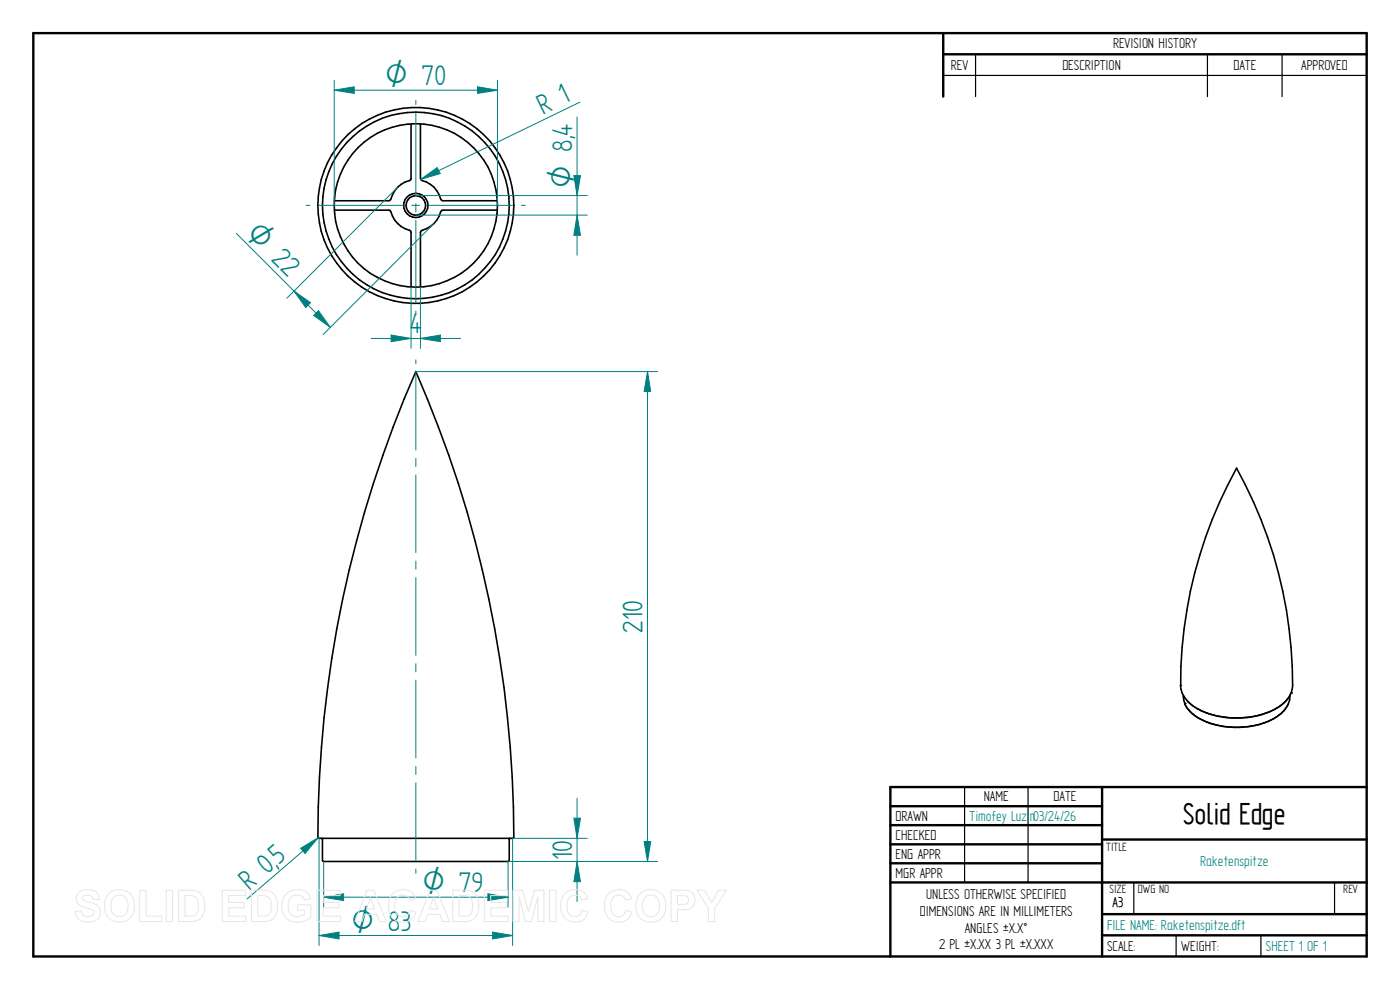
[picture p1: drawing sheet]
<svg xmlns="http://www.w3.org/2000/svg" width="297mm" height="210mm" viewBox="0 0 297 210" stroke-linecap="round" stroke-linejoin="round" font-family="sans-serif">
<g fill="none" stroke="#000" stroke-width=".51">
<path d="M7.1 7h282.8v195.9h-282.8zM200.1 7v13.5M200.1 11.5h89.8M188.9 171h44.9M188.9 175h44.9M188.9 179.1h44.9M233.8 167v35.9M233.8 178.1h56.1M289.9 167h-101v35.9M188.9 183.1h44.9M188.9 187.2h101M233.8 193.9h56.1"/>
<path d="M233.8 198.4h56.1"/>
</g>
<path d="M200.1 16h89.8M207 11.5v9M256.2 11.5v9M272 11.5v9M204.6 167v20.2M218.1 167v20.2M240.5 187.3v6.6M249.5 198.4v4.5M267.5 198.4v4.5M283.1 187.3v6.6" fill="none" stroke="#000" stroke-width=".25"/>
<g fill="none" stroke="#000" stroke-width=".34">
<path d="M87.2 26.3l-.1 11.8a6.1 6.1 0 0 0-4.3 4.4l-11.9 .1M89.2 26.3v11.5l.1 .3a6 6 0 0 1 4.2 4.1l.2 .3 .3 .1h11.5M70.9 44.6l11.9 .1a6.3 6.3 0 0 0 4.3 4.3l.1 11.9M105.5 44.6l-11.8 .1a7.1 7.1 0 0 1-2.4 3.3l-1.7 .9-.4 .4v11.6M88.2 78.8a244.8 244.8 0 0 1 20.7 99h-41.4a243.7 243.7 0 0 1 20.7-99zM250.4 145.4l.4 1.6M250.5 145.4a93.9 93.9 0 0 1 11.8-46.1 93.4 93.4 0 0 1 11.9 46.9l-.3 .7M250.8 147a9.1 9.1 0 0 0 4.8 4.1l.9 .3a17.7 17.7 0 0 0 4.8 .9h2.1a15.4 15.4 0 0 0 8.3-2.6l1.6-1.5 .6-1.2M251 147.5l.3 1.7M273.6 147.5a5.7 5.7 0 0 1-3.3 4.9l-1.3 .7a17.7 17.7 0 0 1-5.9 1.2h-1.4a17 17 0 0 1-6.2-1.3l-1.5-.8-1.2-.9-1-1.1-.5-.9M68.2 177.8l.2 .3v4.4l.3 .3h39.1l.2-.3v-4.4l.2-.3"/>
<circle cx="88.2" cy="43.6" r="20.8"/>
<circle cx="88.2" cy="43.6" r="17.3"/>
<circle cx="88.2" cy="43.6" r="2.08"/>
<circle cx="88.2" cy="43.6" r="2.58"/>
<circle cx="88.2" cy="43.6" r="19.8"/>
</g>
<path d="M252.2 150.6a13.6 13.6 0 0 0 10.1 3.7 15 15 0 0 0 9.4-2.9l.8-.8M273.1 148.3a13.6 13.6 0 0 1-10 3.9 15.9 15.9 0 0 1-10.7-3l-.8-.8" fill="none" stroke="#000" stroke-width=".21"/>
<g fill="#000">
<circle cx="250.4" cy="145.4" r=".17"/>
<circle cx="251.3" cy="149.2" r=".17"/>
<circle cx="273.9" cy="147" r=".17"/>
</g>
<path d="M88.2 78.8h51.3M137.4 78.8l.6 4.3h-1.3zM107.8 182.8h31.7" fill="none" stroke="#008080" stroke-width=".21"/>
<path d="M137.4 78.8l.6 4.3h-1.3z" fill="#008080"/>
<path d="M136.7 178.5h1.3l-.6 4.3z" fill="none" stroke="#008080" stroke-width=".21"/>
<path d="M136.7 178.5h1.3l-.6 4.3z" fill="#008080"/>
<path d="M137.4 78.8v104M108.8 177.8h15.8M107.8 182.8h16.8M122.4 182.8l.7 4.2h-1.3z" fill="none" stroke="#008080" stroke-width=".21"/>
<path d="M122.4 182.8l.7 4.2h-1.3z" fill="#008080"/>
<path d="M121.8 173.6h1.3l-.7 4.2z" fill="none" stroke="#008080" stroke-width=".21"/>
<path d="M121.8 173.6h1.3l-.7 4.2z" fill="#008080"/>
<path d="M88.2 45.6h36.4M88.2 41.5h36.4M122.4 45.6l.7 4.3h-1.3zM122.4 169.3v22" fill="none" stroke="#008080" stroke-width=".21"/>
<path d="M122.4 45.6l.7 4.3h-1.3z" fill="#008080"/>
<path d="M121.8 37.3h1.3l-.7 4.2z" fill="none" stroke="#008080" stroke-width=".21"/>
<path d="M121.8 37.3h1.3l-.7 4.2z" fill="#008080"/>
<path d="M84.4 39.7l-23.5 23.5M122.4 24.8v29.3M92.1 47.4l-23.5 23.6M62.4 61.7l3.5 2.5-1 1z" fill="none" stroke="#008080" stroke-width=".21"/>
<path d="M62.4 61.7l3.5 2.5-1 1z" fill="#008080"/>
<path d="M67.6 65.9l2.5 3.5-3.6-2.5z" fill="none" stroke="#008080" stroke-width=".21"/>
<path d="M67.6 65.9l2.5 3.5-3.6-2.5z" fill="#008080"/>
<path d="M70.9 17v26.6M101.3 18.4l4.2 .7-4.2 .7zM105.5 17v26.6M50.2 49.5l19.9 19.9" fill="none" stroke="#008080" stroke-width=".21"/>
<path d="M101.3 18.4l4.2 .7-4.2 .7z" fill="#008080"/>
<path d="M70.9 19.1l4.2-.7v1.4z" fill="none" stroke="#008080" stroke-width=".21"/>
<path d="M70.9 19.1l4.2-.7v1.4z" fill="#008080"/>
<path d="M70.9 19.1h34.6M68.7 182.8v9.6M103.5 189.6l4.3 .7-4.3 .8zM107.8 182.8v9.6" fill="none" stroke="#008080" stroke-width=".21"/>
<path d="M103.5 189.6l4.3 .7-4.3 .8z" fill="#008080"/>
<path d="M68.7 190.3l4.2-.7v1.5z" fill="none" stroke="#008080" stroke-width=".21"/>
<path d="M68.7 190.3l4.2-.7v1.5z" fill="#008080"/>
<path d="M67.7 177.8v22.8M108.8 177.8v22.8M68.7 190.3h39.1M104.5 197.7l4.3 .8-4.3 .7z" fill="none" stroke="#008080" stroke-width=".21"/>
<path d="M104.5 197.7l4.3 .8-4.3 .7z" fill="#008080"/>
<path d="M67.7 198.5l4.2-.8v1.5z" fill="none" stroke="#008080" stroke-width=".21"/>
<path d="M67.7 198.5l4.2-.8v1.5z" fill="#008080"/>
<path d="M83 71.1l4.2 .7-4.2 .7zM87.2 60.9v13M89.2 60.9v13M67.7 198.5h41.1" fill="none" stroke="#008080" stroke-width=".21"/>
<path d="M83 71.1l4.2 .7-4.2 .7z" fill="#008080"/>
<path d="M89.2 71.8l4.2-.7v1.4z" fill="none" stroke="#008080" stroke-width=".21"/>
<path d="M89.2 71.8l4.2-.7v1.4z" fill="#008080"/>
<g fill="none" stroke="#008080" stroke-width=".21">
<path d="M88.2 21.3v.9M88.2 24v17.4M64.9 43.6h.9M67.6 43.6h18M87.3 43.6h1.7M88.2 43.2v1.8M88.2 46.7v17.5M90.8 43.6h18M110.6 43.6h.9M78.7 71.8h19M88.2 66v.8M88.2 76.3v.9"/>
<path d="M88.2 79v16.5M88.2 97.2v1.8M88.2 100.8v16.4M88.2 119v1.7M88.2 122.5v16.5M88.2 140.8v1.7M88.2 144.3v16.5M63.8 180l3.7-2.3-2.8 3.4zM67.7 177.6l-15.3 13.1M88.2 162.6v1.7M88.2 166.1v16.5M88.2 184.4v.9"/>
</g>
<path d="M63.8 180l3.7-2.3-2.8 3.4z" fill="#008080"/>
<path d="M89.2 38.1l3.6-2.5 .6 1.2zM123 21.7l-33.8 16.4" fill="none" stroke="#008080" stroke-width=".21"/>
<path d="M89.2 38.1l3.6-2.5 .6 1.2z" fill="#008080"/>
<g fill="none" stroke="#e6e6e6" stroke-width=".21">
<path d="M16.6 189.4a3.1 3.1 0 0 1 4.1 .2l.4 1.2h-1.3a1.26 1.26 0 0 0-1.1-.9 1.26 1.26 0 0 0-1.3 .6l.2 .4 .8 .4a3.8 3.8 0 0 1 2.6 1.2 2.14 2.14 0 0 1-.2 2.3 2.14 2.14 0 0 1-2.2 .8 2.4 2.4 0 0 1-2.7-2.3l1.3-.1a1.43 1.43 0 0 0 1.2 1.3 1.43 1.43 0 0 0 1.5-.9 1.27 1.27 0 0 0-1.3-.9 2.44 2.44 0 0 1-2.4-2.1l.1-.7zM23.1 189.6a3.3 3.3 0 0 1 3.9-.5 3.3 3.3 0 0 1 1.5 3.6 3.2 3.2 0 0 1-3.7 2.9 3.2 3.2 0 0 1-2.6-3.9l.3-1.2zM24 190.4a1.85 1.85 0 0 1 2.3-.3 1.85 1.85 0 0 1 .9 2.1 1.85 1.85 0 0 1-.9 2 1.85 1.85 0 0 1-2.2-.3 3.2 3.2 0 0 1-.1-3.5zM29.6 188.9h1.4v5.5h3.3v1.1h-4.7zM35.3 188.8h1.3v6.7h-1.3zM37.9 188.8h2.4a2.84 2.84 0 0 1 3.1 3.4 2.79 2.79 0 0 1-3 3.3h-2.5zM39.2 190a2.79 2.79 0 0 1 2.5 .5 3.4 3.4 0 0 1-.3 3.6l-.5 .2-1.7 .1zM47.2 188.8h4.9v1.2h-3.6v1.4h3.3v1.2h-3.3v1.8h3.7v1.1h-5zM53.3 188.8h2.5a2.84 2.84 0 0 1 3.1 3.4 2.79 2.79 0 0 1-3 3.3h-2.6zM54.7 190a2.79 2.79 0 0 1 2.5 .5 3.4 3.4 0 0 1-.3 3.6l-.6 .2-1.6 .1zM60.6 189.7a3.4 3.4 0 0 1 5 .2l.3 .8-1.3 .2a1.82 1.82 0 0 0-2.3-.9 1.82 1.82 0 0 0-1.2 2.1 2.05 2.05 0 0 0 1.1 2.2 2.05 2.05 0 0 0 2.4-.4v-.8h-1.5v-1.2h2.9v2.7a3.9 3.9 0 0 1-5.6-.3 4 4 0 0 1 .2-4.6zM67.2 188.8h4.9v1.2h-3.5v1.4h3.3v1.2h-3.3v1.8h3.7v1.1h-5.1z"/>
<path d="M77.8 188.8h1.5l2.7 6.7h-1.5l-.6-1.5h-2.6l-.5 1.5h-1.5zM78.6 190.4l.9 2.4h-1.8zM83.3 189.6a2.88 2.88 0 0 1 4.9 1.1l-1.3 .3a1.6 1.6 0 0 0-1.9-1.1 1.6 1.6 0 0 0-1.2 1.8 2.26 2.26 0 0 0 1.3 2.7 1.52 1.52 0 0 0 1.9-1.3l1.2 .4a2.98 2.98 0 0 1-3.5 2.1 2.98 2.98 0 0 1-2.3-3.4l.2-1.4zM91.2 188.8h1.5l2.6 6.7h-1.4l-.6-1.5h-2.6l-.6 1.5h-1.4zM92 190.4l.9 2.4h-1.8zM96.1 188.8h2.4a2.84 2.84 0 0 1 3.1 3.4 2.79 2.79 0 0 1-3 3.3h-2.5zM97.4 190a2.79 2.79 0 0 1 2.5 .5 3.4 3.4 0 0 1-.3 3.6l-.6 .2-1.6 .1zM102.7 188.8h5v1.2h-3.6v1.4h3.3v1.2h-3.3v1.8h3.7v1.1h-5.1zM108.8 188.8h2.1l1.2 4.6 1.3-4.6h2v6.7h-1.3v-5.2l-1.4 5.2h-1.2l-1.4-5.2v5.2h-1.3zM116.6 188.8h1.3v6.7h-1.3zM119.8 189.6a2.88 2.88 0 0 1 4.9 1.1l-1.3 .3a1.6 1.6 0 0 0-1.8-1.1 1.6 1.6 0 0 0-1.3 1.8 2.26 2.26 0 0 0 1.3 2.7 1.52 1.52 0 0 0 1.9-1.3l1.3 .4a2.98 2.98 0 0 1-3.5 2.1 2.98 2.98 0 0 1-2.3-3.4l.2-1.4zM129.1 189.6a2.88 2.88 0 0 1 4.9 1.1l-1.3 .3a1.6 1.6 0 0 0-1.9-1.1 1.6 1.6 0 0 0-1.2 1.8 2.26 2.26 0 0 0 1.3 2.7 1.52 1.52 0 0 0 1.9-1.3l1.2 .4a2.98 2.98 0 0 1-3.5 2.1 2.98 2.98 0 0 1-2.3-3.4l.2-1.4z"/>
<path d="M135.8 189.6a3.3 3.3 0 0 1 3.9-.5 3.3 3.3 0 0 1 1.5 3.6 3.2 3.2 0 0 1-3.6 2.9 3.2 3.2 0 0 1-2.7-3.9l.3-1.2zM136.8 190.4a1.85 1.85 0 0 1 2.2-.3 1.85 1.85 0 0 1 .9 2.1 1.85 1.85 0 0 1-.9 2 1.85 1.85 0 0 1-2.2-.3 3.2 3.2 0 0 1 0-3.5zM142.4 188.8h2.1a2.48 2.48 0 0 1 2.7 1.1 2.12 2.12 0 0 1-.1 2.2 2.12 2.12 0 0 1-2.1 .9h-1.3v2.5h-1.3zM143.7 190h.7a1.26 1.26 0 0 1 1.7 .9 1.17 1.17 0 0 1-1.6 1h-.8zM147.8 188.8h1.6l1.6 2.7 1.5-2.7h1.6l-2.5 3.9v2.8h-1.3v-2.8z"/>
</g>
<text font-size="7.1" x="251" y="174.8">Solid Edge</text>
<g font-size="6.8" fill="#008080">
<text x="115.1" y="24.3" transform="rotate(-26 115.1 24.3)">R 1</text>
<text x="87" y="70.7">4</text>
<text x="136.3" y="134.2" transform="rotate(-90 136.3 134.2)">210</text>
<text x="59.2" y="183.5" transform="rotate(-41 59.2 183.5)">5</text>
<text x="121.4" y="182.4" transform="rotate(-90 121.4 182.4)">10</text>
<text x="52.8" y="188.9" transform="rotate(-41 52.8 188.9)">R 0,</text>
<text x="97.3" y="189.3">79</text>
</g>
<g font-size="6.6" fill="#008080">
<text x="81.7" y="18.1">O 70</text>
<text x="121.4" y="40" transform="rotate(-90 121.4 40)">O 8,4</text>
<text x="51.9" y="49.8" transform="rotate(45 51.9 49.8)">O 22</text>
<text x="89.7" y="189.3">O</text>
<text x="74.6" y="197.4">O 83</text>
</g>
<g font-size="3.4">
<text x="236.1" y="10.3">REVISION HISTORY</text>
<text x="201.7" y="14.8">REV</text>
<text x="225.4" y="14.8">DESCRIPTION</text>
<text x="261.7" y="14.8">DATE</text>
<text x="276" y="14.8">APPROVED</text>
<text x="208.7" y="170">NAME</text>
<text x="223.5" y="170">DATE</text>
<text x="190" y="174.1">DRAWN</text>
<text x="190" y="178.1">CHECKED</text>
<text x="190" y="182.2">ENG APPR</text>
<text x="190" y="186.2">MGR APPR</text>
<text x="196.5" y="190.8">UNLESS OTHERWISE SPECIFIED</text>
<text x="195.1" y="194.3">DIMENSIONS ARE IN MILLIMETERS</text>
<text x="204.7" y="197.8">ANGLES ±X.X°</text>
<text x="236" y="192.5">A3</text>
<text x="199.2" y="201.4">2 PL ±X.XX 3 PL ±X.XXX</text>
<text x="234.9" y="201.7">SCALE:</text>
<text x="250.6" y="201.7">WEIGHT:</text>
</g>
<g font-size="3.4" fill="#008080">
<text x="205.7" y="174.1">Timofey Luzin03/24/26</text>
<text x="254.6" y="183.7">Raketenspitze</text>
<text x="234.9" y="197.2">FILE NAME: Raketenspitze.dft</text>
<text x="268.6" y="201.7">SHEET 1 OF 1</text>
</g>
<g font-size="2.9">
<text x="234.7" y="180.4">TITLE</text>
<text x="235.4" y="189.5">SIZE</text>
<text x="241.4" y="189.5">DWG NO</text>
<text x="285" y="189.5">REV</text>
</g>
</svg>
